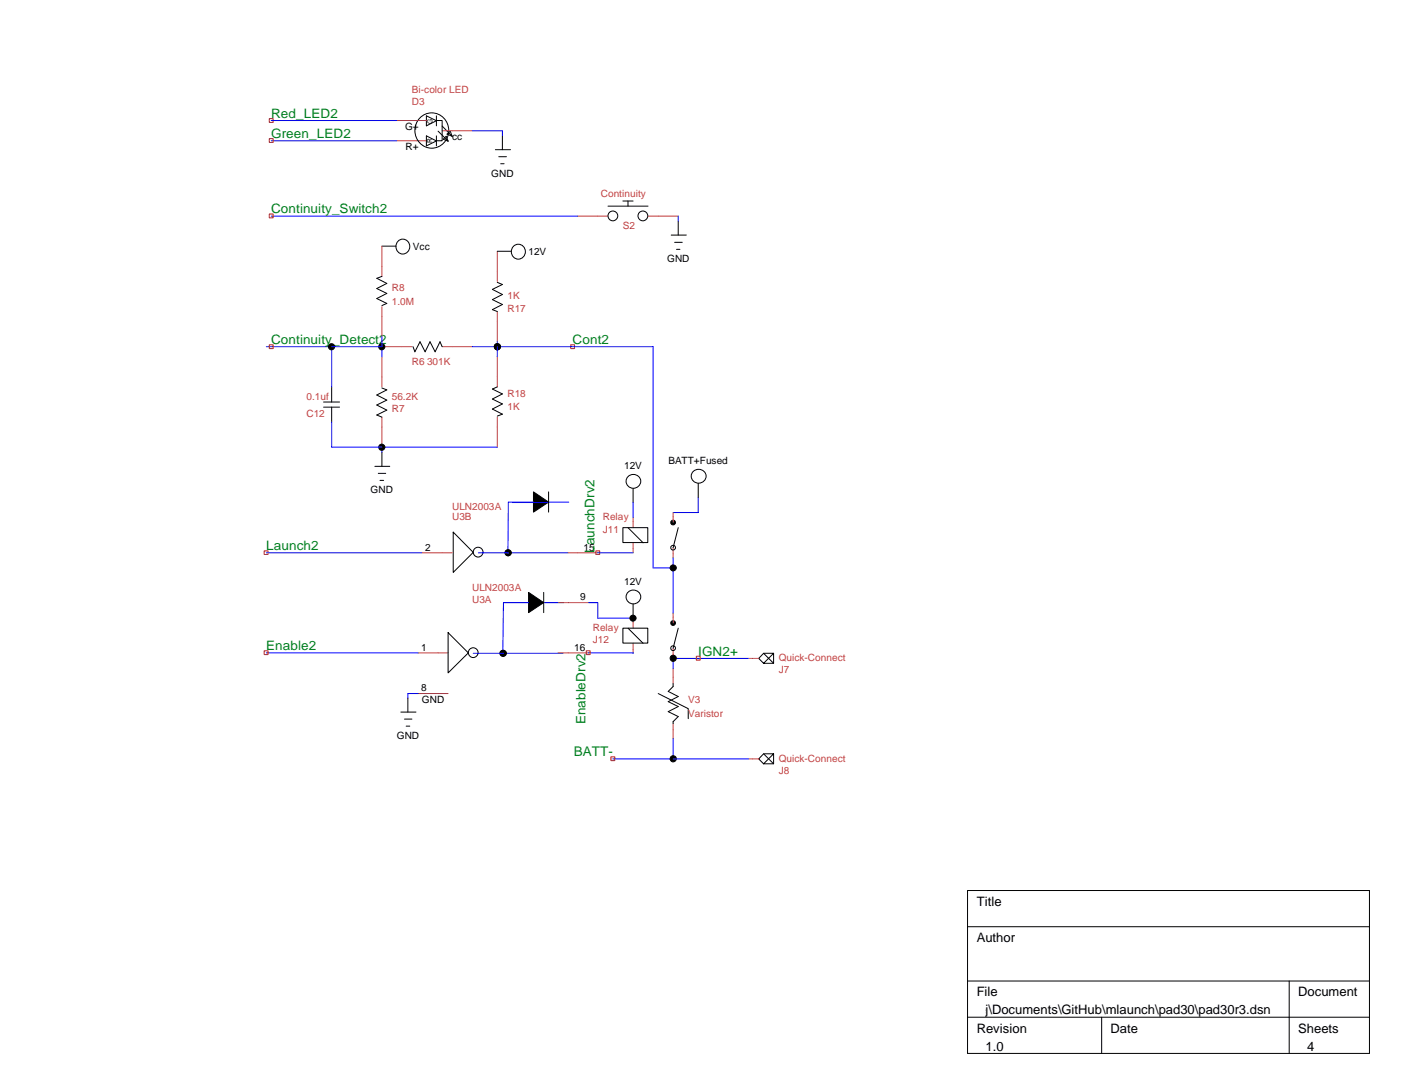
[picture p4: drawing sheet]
<svg xmlns="http://www.w3.org/2000/svg" width="279mm" height="216mm" viewBox="0 0 279 216" stroke-linecap="round" stroke-linejoin="round" font-family="sans-serif">
<g fill="none" stroke="#c04040" stroke-width=".2">
<path d="M78.9 28h6M78.9 24h6M87.9 26h6M75.9 48.9v6M98.9 50v6M114.9 43h6M128.9 43h6M75.9 61v5.9M75.9 71v5.9M75.9 68.9h6M87.9 68.9h6M98.9 61.9v6"/>
<path d="M98.9 71v5.9M75.9 82.9v6M98.9 82.9v6M83.9 109.9h6M111.1 119.8h6M112.9 109.9h6M125.9 102.9v2M125.9 107.9v2M133.9 101.9v2M133.9 108.9v2M83.1 129.8h6M83.1 137.9h6"/>
<path d="M111 129.8h6M125.9 122.9v2M125.9 127.9v2M133.9 121.9v2M133.9 128.9v2M133.9 132.9v3M148.8 130.9h2.1M133.9 143.8v3.1M148.8 150.9h2.1"/>
</g>
<g fill="none" stroke="#000" stroke-width=".2">
<path d="M83.5 23.5a3.5 3.5 0 0 1 5.4 .9 3.5 3.5 0 0 1-2.4 5 3.5 3.5 0 0 1-3.6-1.9 3.5 3.5 0 0 1 .6-4zM84.8 23l2 1-2 1zM84.8 27l2 1-2 1zM86.8 23v2M86.8 27v2M86.9 24h1v4h-1M87.1 26.1l2 2M87.9 25.1l2 2M88.1 27.7l.6-.6 .4 1zM88.9 26.7l.6-.6 .4 1zM98.5 29.8h3M99.2 31.2h1.5"/>
<path d="M99.6 32.6h.6M99.9 27v2.8M123.9 40h2M124.9 40v1M75.9 48.9h2.8M75.9 54.9l-1 .4 2 1-2 1.1 2 .9-2 1.1 2 .9-1 .4M79.3 47.8a1.43 1.43 0 0 1 2.2 1.2 1.43 1.43 0 0 1-2.2 1.2 1.58 1.58 0 0 1 0-2.4zM98.9 56.1l1 .5-2 .9 2 1-2 1.1 2 .9-2 1.1 1 .3M98.9 50h2.8M120.9 41h8M133.5 46.7h3M134.2 48.2h1.5"/>
<path d="M134.5 49.6h.7M134.9 43.9v2.8M64.3 79.9h3.2M66 76.9v3M75.9 77.1l1 .4-2 1 2 1-2 1 2 1-2 1 1 .4M82.1 68.9l.4 1 1-2 1 2 1-2 1 2 1-2 .4 1M98.9 76.9l-1 .4 2 1-2 1 2 1-2 1 2 1-1 .4M64.3 80.9h3.2M66 80.9v3M74.5 92.7h3M75.2 94.1h1.5M75.6 95.5h.7"/>
<path d="M75.9 89.9v2.8M106.1 97.8l3 2-3 2zM109.1 97.8v4M125.9 97.1v2.8M137.7 93.9a1.43 1.43 0 0 1 2.2-.3 1.43 1.43 0 0 1-.1 2.2 1.44 1.44 0 0 1-1.8-.1 1.44 1.44 0 0 1-.3-1.8zM138.9 96.1v2.8M90.1 105.8l4 4-4 4zM105.1 117.8l3 2-3 2zM108.1 117.8v4M123.9 104.9h4.9v3h-4.9zM124.9 104.9l3 3M134.9 104.9l-1 4"/>
<path d="M81.1 138.8v2.8M89.1 125.8l4 4-4 4zM123.9 124.9h4.9v2.9h-4.9zM124.9 124.9l3 3M125.9 120.1v2.8M130.9 137.9l6 3v2M133.9 135.9v.6l-1 1 2 1-2 1 2 1-2 1 2 1-1 1v.3M134.9 124.9l-1 4M151.8 129.9l2 2M153.8 129.9h-2l-.9 1 .9 1h2v-2l-2 2M79.7 141.6h3M80.4 143h1.5"/>
<path d="M80.8 144.4h.7M151.8 149.9l2 1.9M153.8 149.9h-2l-.9 1 .9 .9h2v-1.9l-2 1.9M192.4 177h79.9v32.4h-79.9zM192.4 184.2h79.9M192.4 195h79.9M256.4 195v14.4M192.4 202.2h79.9M219.1 202.2v7.2"/>
<circle cx="103" cy="50" r="1.45"/>
<circle cx="121.9" cy="42.9" r=".97"/>
<circle cx="127.8" cy="42.9" r=".97"/>
<circle cx="65.9" cy="68.9" r=".62"/>
<circle cx="75.9" cy="68.9" r=".62"/>
<circle cx="98.9" cy="68.9" r=".62"/>
<circle cx="75.9" cy="88.9" r=".62"/>
<circle cx="126" cy="95.7" r="1.42"/>
<circle cx="95.1" cy="109.8" r=".97"/>
<circle cx="101" cy="109.9" r=".59"/>
<circle cx="101.1" cy="109.9" r=".59"/>
<circle cx="126" cy="118.7" r="1.42"/>
<circle cx="133.8" cy="103.9" r=".47"/>
<circle cx="133.8" cy="108.9" r=".47"/>
<circle cx="133.9" cy="112.9" r=".61"/>
<circle cx="94.1" cy="129.7" r=".97"/>
<circle cx="100" cy="129.9" r=".59"/>
<circle cx="100.1" cy="129.9" r=".59"/>
<circle cx="125.9" cy="122.9" r=".61"/>
<circle cx="133.8" cy="123.9" r=".47"/>
<circle cx="133.8" cy="128.9" r=".47"/>
<circle cx="133.9" cy="130.9" r=".62"/>
<circle cx="133.9" cy="150.8" r=".62"/>
</g>
<path d="M53.6 23.6h.7v.7h-.7zM53.6 27.6h.7v.7h-.7zM53.6 42.5h.7v.8h-.7zM53.6 68.5h.7v.8h-.7zM113.5 68.5h.8v.8h-.8zM52.5 109.5h.8v.7h-.8zM118.5 109.5h.8v.7h-.8zM52.5 129.4h.8v.7h-.8zM116.6 129.4h.7v.7h-.7zM138.5 130.5h.7v.7h-.7zM121.5 150.5h.8v.7h-.8z" fill="none" stroke="#f00" stroke-width=".2"/>
<g fill="none" stroke="#00f" stroke-width=".2">
<path d="M53.9 24h25M53.9 28h25M93.9 26h6v1M53.9 43h61M134.9 43v.9M53 68.9h22.9M66 68.9v8M75.9 66.9v4.1M93.9 68.9h36v44h4M98.9 67.9v3.1M66 83.9v5h32.9M75.9 88.9v1"/>
<path d="M101.9 99.9h7M106.1 99.8h-5l-.1 10.2 .1-.1M109.1 99.8h4M125.9 99.9v3M138.9 98.9v3h-5M53 109.9h30.9M95.1 109.9h17.9M105.1 119.8h-5l-.1 10.2 .1-.1M108.1 119.8h4M117.1 119.8h1.8v3.1h7M118.9 109.9h7M133.9 110.9v11"/>
<path d="M53 129.8h30.1M83.1 137.9h-2v.9M94.1 129.9h17.9M117 129.8l8.9 .1M148.8 130.9h-14.9v2M121.9 150.9h26.9M133.9 146.9v4"/>
</g>
<g fill="#000">
<path d="M106.1 97.8l3 2-3 2zM105.1 117.8l3 2-3 2z"/>
<circle cx="65.9" cy="68.9" r=".62"/>
<circle cx="75.9" cy="68.9" r=".62"/>
<circle cx="98.9" cy="68.9" r=".62"/>
<circle cx="75.9" cy="88.9" r=".62"/>
<circle cx="101" cy="109.9" r=".59"/>
<circle cx="101.1" cy="109.9" r=".59"/>
<circle cx="133.8" cy="103.9" r=".47"/>
<circle cx="133.9" cy="112.9" r=".61"/>
<circle cx="100" cy="129.9" r=".59"/>
<circle cx="100.1" cy="129.9" r=".59"/>
<circle cx="125.9" cy="122.9" r=".61"/>
<circle cx="133.8" cy="123.9" r=".47"/>
<circle cx="133.9" cy="130.9" r=".62"/>
<circle cx="133.9" cy="150.8" r=".62"/>
</g>
<g font-size="2.7" fill="#008020">
<text x="118.2" y="109.9" transform="rotate(-90 118.2 109.9)">LaunchDrv2</text>
<text x="114.1" y="150.3">BATT-</text>
</g>
<g font-size="2.6" fill="#008020">
<text x="53.9" y="23.4">Red_LED2</text>
<text x="53.9" y="27.4">Green_LED2</text>
<text x="53.9" y="42.4">Continuity_Switch2</text>
<text x="53.9" y="68.4">Continuity_Detect2</text>
<text x="113.9" y="68.4">Cont2</text>
<text x="53" y="109.3">Launch2</text>
<text x="53" y="129.2">Enable2</text>
<text x="138.9" y="130.3">IGN2+</text>
<text x="116.4" y="144" transform="rotate(-90 116.4 144)">EnableDrv2</text>
</g>
<g font-size="2.6">
<text x="194.2" y="180.1">Title</text>
<text x="194.2" y="187.3">Author</text>
<text x="177.8" y="201.7">C:\Users\waynej\Documents\GitHub\mlaunch\pad30\pad30r3.dsn</text>
<text x="194.2" y="198.1">File</text>
<text x="258.1" y="198.1">Document</text>
<text x="194.2" y="205.3">Revision</text>
<text x="196" y="208.9">1.0</text>
<text x="220.9" y="205.3">Date</text>
<text x="258.1" y="205.3">Sheets</text>
<text x="260" y="208.9">4</text>
</g>
<g font-size="2" fill="#c04040">
<text x="81.9" y="21">D3</text>
<text x="81.9" y="18.5">Bi-color LED</text>
<text x="119.5" y="39.2">Continuity</text>
<text x="123.9" y="45.6">S2</text>
<text x="77.9" y="57.9">R8</text>
<text x="100.9" y="59.5">1K</text>
<text x="77.9" y="60.5">1.0M</text>
<text x="100.9" y="61.9">R17</text>
<text x="81.9" y="72.5">R6 301K</text>
<text x="61" y="82.9">C12</text>
<text x="61" y="79.5">0.1uf</text>
<text x="77.9" y="81.9">R7</text>
<text x="77.9" y="79.5">56.2K</text>
<text x="100.9" y="78.9">R18</text>
<text x="100.9" y="81.5">1K</text>
<text x="89.9" y="101.5">ULN2003A</text>
<text x="89.9" y="103.5">U3B</text>
<text x="119.9" y="105.9">J11</text>
<text x="119.9" y="103.5">Relay</text>
<text x="93.9" y="119.8">U3A</text>
<text x="93.9" y="117.5">ULN2003A</text>
<text x="117.9" y="125.5">Relay</text>
<text x="117.9" y="127.8">J12</text>
<text x="154.9" y="131.4">Quick-Connect</text>
<text x="154.9" y="133.9">J7</text>
<text x="136.9" y="139.8">V3</text>
<text x="136.9" y="142.5">Varistor</text>
<text x="154.9" y="153.8">J8</text>
<text x="154.9" y="151.4">Quick-Connect</text>
</g>
<g font-size="2">
<text x="80.6" y="25.9">G+</text>
<text x="80.6" y="29.9">R+</text>
<text x="89.9" y="27.9">cc</text>
<text x="97.7" y="35.1">GND</text>
<text x="82.1" y="49.7">Vcc</text>
<text x="105.1" y="50.7">12V</text>
<text x="132.7" y="52.1">GND</text>
<text x="124.1" y="93.3">12V</text>
<text x="132.9" y="92.3">BATT+Fused</text>
<text x="73.7" y="98">GND</text>
<text x="84.5" y="109.5">2</text>
<text x="116" y="109.5">15</text>
<text x="115.4" y="119.4">9</text>
<text x="124.1" y="116.2">12V</text>
<text x="83.7" y="129.4">1</text>
<text x="114.2" y="129.4">16</text>
<text x="83.7" y="137.5">8</text>
<text x="83.9" y="139.8">GND</text>
<text x="78.9" y="146.9">GND</text>
</g>
<g font-size="1.4">
<text x="85.9" y="28.5" transform="rotate(-90 85.9 28.5)">R</text>
<text x="86" y="24.6" transform="rotate(-90 86 24.6)">G</text>
</g>
</svg>
